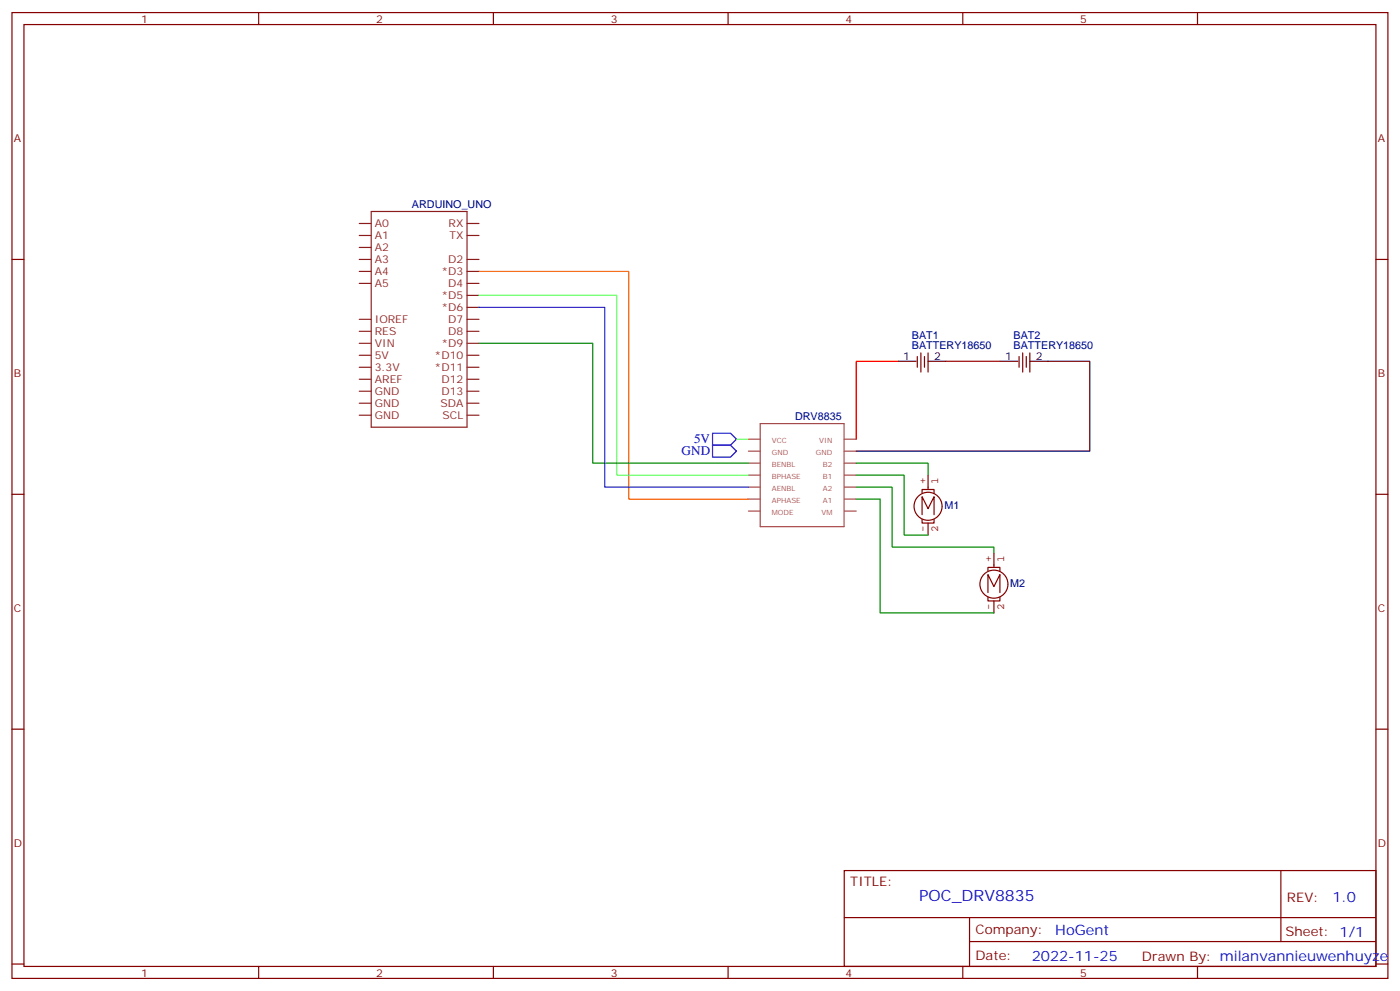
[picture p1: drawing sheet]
<svg xmlns="http://www.w3.org/2000/svg" width="412mm" height="292mm" viewBox="0 0 412 292" stroke-linecap="round" stroke-linejoin="round" font-family="sans-serif">
<g fill="none" stroke="#870000" stroke-width=".35">
<path d="M3.5 3.7h405.4v284.3h-405.4zM7.1 7.2h398.2v277.3h-398.2zM76.2 3.7v3.5M145.3 3.7v3.5M214.5 3.7v3.5M283.6 3.7v3.5M352.8 3.7v3.5M3.5 76.4h3.6M405.3 76.4h3.6M270.2 105v3.1M271.3 103.9v5.6M272.3 105v3.1"/>
<path d="M273.4 103.9v5.6M300.2 105v3.1M301.3 103.9v5.6M302.3 105v3.1M303.4 103.9v5.6M3.5 145.5h3.6M405.3 145.5h3.6M3.5 214.7h3.6M405.3 214.7h3.6M248.7 256.3h156.6v28.2h-156.6zM377.3 256.3v20.9M248.7 270.1h156.5"/>
<path d="M285.6 277.2h119.6M285.6 270.1v14.2M3.5 283.8h3.6M76.2 284.5v3.5M145.3 284.5v3.5M214.5 284.5v3.5M283.6 284.5v3.5M352.8 284.5v3.5M405.3 283.8h3.6"/>
</g>
<g fill="none" stroke="#8c2424" stroke-width=".35">
<path d="M105.8 65.8h3.6M105.8 69.3h3.6M105.8 76.4h3.6M105.8 79.9h3.6M105.8 72.8h3.6M109.4 62.3h28.2v63.5h-28.2zM137.6 65.8h3.5M137.6 69.3h3.5M137.6 76.4h3.5M137.6 79.9h3.5M105.8 83.4h3.6M105.8 94h3.6"/>
<path d="M105.8 97.5h3.6M137.6 83.4h3.5M137.6 87h3.5M137.6 90.5h3.5M137.6 94h3.5M137.6 97.5h3.5M105.8 101.1h3.6M105.8 104.6h3.6M105.8 108.1h3.6M105.8 111.7h3.6M105.8 115.2h3.6M105.8 118.7h3.6"/>
<path d="M137.6 101.1h3.5M137.6 104.6h3.5M137.6 108.1h3.5M137.6 111.7h3.5M137.6 115.2h3.5M137.6 118.7h3.5M105.8 122.2h3.6M137.6 122.2h3.5"/>
</g>
<g fill="none" stroke="#a64a4a" stroke-width=".35">
<path d="M220.5 132.8h3.5M220.5 136.3h3.5M220.5 139.9h3.5M220.5 129.3h3.5M224 124.7h24.7v30.3h-24.7zM248.8 132.8h3.4M248.8 136.3h3.4M248.8 139.9h3.4M248.8 129.3h3.4M220.5 150.5h3.5M220.5 143.4h3.5M220.5 146.9h3.5"/>
<path d="M248.8 150.5h3.4M248.8 143.4h3.4M248.8 146.9h3.4"/>
</g>
<path d="M273.4 139.9v4.2M271.6 152.9v1.1h3.6v-1.1M271.6 145.2v-1.1h3.6v1.1M271.6 151.5v-5.3l1.8 3.6 1.8-3.6v5.3M273.4 154v3.5M277.5 149a4.1 4.1 0 0 0-5.9-3.7 4.1 4.1 0 0 0-.8 7 4.1 4.1 0 0 0 6.6-2.3l.1-.8M291 175.9v1h3.6v-1M291 168.1v-1.1h3.6v1.1M291 174.4v-5.2l1.8 3.5 1.8-3.5v5.2M292.8 162.8v4.2M292.8 176.9v3.5M296.9 172a4.1 4.1 0 0 0-5.9-3.7 4.1 4.1 0 0 0-.8 6.9 4.1 4.1 0 0 0 6.6-2.2l.1-.8" fill="none" stroke="#850000" stroke-width=".35"/>
<path d="M141.1 101.1h33.5v35.2h45.9M252.2 139.9h14.1v17.6h7.1M252.2 136.3h21.2v3.6M252.2 143.4h10.6v17.6h30v1.8M252.2 146.9h7.1v33.5h33.5" fill="none" stroke="#008700" stroke-width=".35"/>
<path d="M264.6 106.4h5.3M273.4 106.4h5.3M294.6 106.4h5.3M303.4 106.4h17.6v26.4h-68.8" fill="none" stroke="#000" stroke-width=".35"/>
<path d="M141.1 79.9h44.1v67h35.3" fill="none" stroke="#f60" stroke-width=".35"/>
<path d="M141.1 87h40.6v52.9h38.8" fill="none" stroke="#6f6" stroke-width=".35"/>
<path d="M141.1 90.5h37.1v52.9h42.3" fill="none" stroke="#03c" stroke-width=".35"/>
<path d="M209.9 131.1h5.3l1.8 1.7-1.8 1.8h-5.3zM209.9 127.5h5.3l1.8 1.8-1.8 1.8h-5.3z" fill="none" stroke="#00f" stroke-width=".35"/>
<path d="M217 129.3h3.5" fill="none" stroke="#cf0" stroke-width=".35"/>
<path d="M278.7 106.4h15.9" fill="none" stroke="#c00" stroke-width=".35"/>
<path d="M264.6 106.4h-12.4v22.9" fill="none" stroke="#f00" stroke-width=".35"/>
<text font-size="4.6" fill="#00f" x="270.8" y="265.3">POC_DRV8835</text>
<g font-size="4.2" fill="#00f">
<text x="392.5" y="265.6">1.0</text>
<text x="310.9" y="275.1">HoGent</text>
<text x="304" y="282.9">2022-11-25</text>
</g>
<g font-size="3.9" fill="#00f">
<text x="204.5" y="130.5">5V</text>
<text x="200.8" y="134.1">GND</text>
</g>
<g font-size="3.9" fill="#800">
<text x="250.5" y="260.9">TITLE:</text>
<text x="379.1" y="265.6">REV:</text>
<text x="287.4" y="275.1">Company:</text>
<text x="378.7" y="275.7">Sheet: 1/1</text>
<text x="287.4" y="282.8">Date:</text>
<text x="336.4" y="282.8">Drawn By: milanvannieuwenhuyze</text>
</g>
<g font-size="3.2" fill="#800">
<text x="41.6" y="6.7">1</text>
<text x="110.8" y="6.7">2</text>
<text x="179.9" y="6.7">3</text>
<text x="249.1" y="6.7">4</text>
<text x="318.2" y="6.7">5</text>
<text x="4.1" y="41.8">A</text>
<text x="405.9" y="41.8">A</text>
<text x="4.1" y="110.9">B</text>
<text x="405.9" y="110.9">B</text>
<text x="4.1" y="180.1">C</text>
<text x="405.9" y="180.1">C</text>
<text x="4.1" y="249.2">D</text>
<text x="405.9" y="249.2">D</text>
<text x="41.6" y="287.5">1</text>
<text x="110.8" y="287.5">2</text>
<text x="179.9" y="287.5">3</text>
<text x="249.1" y="287.5">4</text>
<text x="318.2" y="287.5">5</text>
</g>
<g font-size="3.2" fill="#000080">
<text x="121.4" y="61.2">ARDUINO_UNO</text>
<text x="268.6" y="99.7">BAT1</text>
<text x="298.6" y="99.7">BAT2</text>
<text x="268.6" y="102.8">BATTERY18650</text>
<text x="298.6" y="102.8">BATTERY18650</text>
<text x="234.2" y="123.6">DRV8835</text>
<text x="278.2" y="149.8">M1</text>
<text x="297.6" y="172.8">M2</text>
</g>
<g font-size="3.2" fill="#8d2323">
<text x="110.4" y="66.9">A0</text>
<text x="110.4" y="70.4">A1</text>
<text x="132.1" y="66.9">RX</text>
<text x="132.4" y="70.4">TX</text>
<text x="110.4" y="73.9">A2</text>
<text x="110.4" y="77.4">A3</text>
<text x="132.1" y="77.4">D2</text>
<text x="110.4" y="81">A4</text>
<text x="130" y="81">*D3</text>
<text x="110.4" y="84.5">A5</text>
<text x="130" y="88">*D5</text>
<text x="132.1" y="84.5">D4</text>
<text x="110.4" y="95.1">IOREF</text>
<text x="130" y="91.5">*D6</text>
<text x="132.1" y="95.1">D7</text>
<text x="110.4" y="98.6">RES</text>
<text x="132.1" y="98.6">D8</text>
<text x="110.4" y="102.1">VIN</text>
<text x="110.4" y="105.7">5V</text>
<text x="128" y="105.7">*D10</text>
<text x="130" y="102.1">*D9</text>
<text x="110.4" y="112.7">AREF</text>
<text x="110.4" y="109.2">3.3V</text>
<text x="128" y="109.2">*D11</text>
<text x="130" y="112.7">D12</text>
<text x="110.4" y="116.2">GND</text>
<text x="110.4" y="119.8">GND</text>
<text x="129.7" y="119.8">SDA</text>
<text x="130" y="116.2">D13</text>
<text x="110.4" y="123.3">GND</text>
<text x="130.4" y="123.3">SCL</text>
</g>
<g font-size="3.2">
<text x="266.1" y="106">1</text>
<text x="275.2" y="106">2</text>
<text x="296.1" y="106">1</text>
<text x="305.2" y="106">2</text>
</g>
<g font-size="3.2" fill="#840000">
<text x="272.7" y="142.6" transform="rotate(-90 272.7 142.6)">+</text>
<text x="276.4" y="142.6" transform="rotate(-90 276.4 142.6)">1</text>
<text x="272.7" y="156.7" transform="rotate(-90 272.7 156.7)">-</text>
<text x="276.4" y="156.7" transform="rotate(-90 276.4 156.7)">2</text>
<text x="292.1" y="165.5" transform="rotate(-90 292.1 165.5)">+</text>
<text x="295.8" y="165.5" transform="rotate(-90 295.8 165.5)">1</text>
<text x="292.1" y="179.6" transform="rotate(-90 292.1 179.6)">-</text>
<text x="295.8" y="179.6" transform="rotate(-90 295.8 179.6)">2</text>
</g>
<g font-size="2.1" fill="#a54b4b">
<text x="227.4" y="130.3">VCC</text>
<text x="241.3" y="130.3">VIN</text>
<text x="227.4" y="133.9">GND</text>
<text x="227.4" y="137.4">BENBL</text>
<text x="240.4" y="133.9">GND</text>
<text x="242.4" y="137.4">B2</text>
<text x="227.4" y="140.9">BPHASE</text>
<text x="242.4" y="140.9">B1</text>
<text x="227.4" y="144.4">AENBL</text>
<text x="227.4" y="148">APHASE</text>
<text x="242.4" y="144.4">A2</text>
<text x="242.4" y="148">A1</text>
<text x="227.4" y="151.5">MODE</text>
<text x="242" y="151.5">VM</text>
</g>
</svg>
